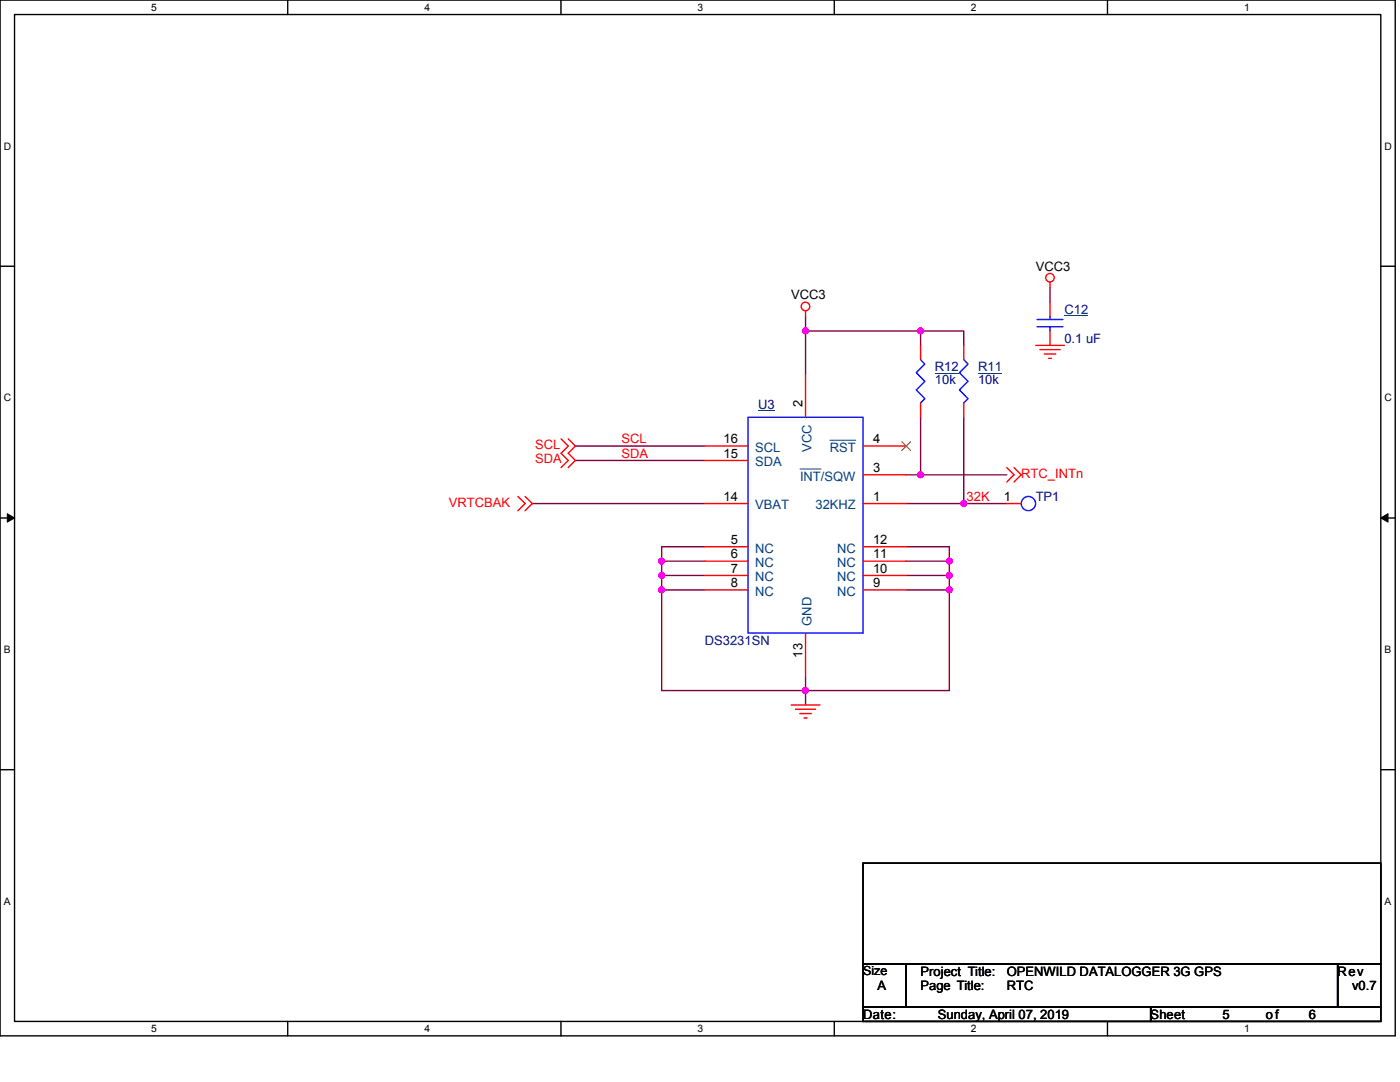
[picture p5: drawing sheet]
<svg xmlns="http://www.w3.org/2000/svg" width="279mm" height="216mm" viewBox="0 0 279 216" stroke-linecap="round" stroke-linejoin="round" font-family="sans-serif">
<path d="M0 0h278.4v206.7h-278.4zM2.9 2.9h272.7v200.9h-272.7z" fill="none" stroke="#000" stroke-width=".28"/>
<g fill="#fff">
<path d="M30.2 .3h1.1v2.3h-1.1z"/>
<path d="M30.2 204.1h1.1v2.3h-1.1z"/>
</g>
<path d="M57.4 0v2.9M57.4 203.8v2.9" fill="none" stroke="#000" stroke-width=".28"/>
<g fill="#fff">
<path d="M84.7 .3h1.1v2.3h-1.1z"/>
<path d="M84.7 204.1h1.1v2.3h-1.1z"/>
</g>
<path d="M112 0v2.9M112 203.8v2.9" fill="none" stroke="#000" stroke-width=".28"/>
<g fill="#fff">
<path d="M139.2 .3h1.2v2.3h-1.2z"/>
<path d="M139.2 204.1h1.2v2.3h-1.2z"/>
</g>
<path d="M166.5 0v2.9M166.5 203.8v2.9" fill="none" stroke="#000" stroke-width=".28"/>
<g fill="#fff">
<path d="M193.8 .3h1.1v2.3h-1.1z"/>
<path d="M193.8 204.1h1.1v2.3h-1.1z"/>
</g>
<path d="M221 0v2.9M221 203.8v2.9" fill="none" stroke="#000" stroke-width=".28"/>
<g fill="#fff">
<path d="M248.3 .3h1.1v2.3h-1.1z"/>
<path d="M248.3 204.1h1.1v2.3h-1.1z"/>
<path d="M.7 28h1.5v2.3h-1.5z"/>
<path d="M276.3 28h1.5v2.3h-1.5z"/>
<path d="M.7 78.2h1.5v2.3h-1.5z"/>
<path d="M276.3 78.2h1.5v2.3h-1.5z"/>
</g>
<path d="M0 53.1h2.9M275.6 53.1h2.8" fill="none" stroke="#000" stroke-width=".28"/>
<g fill="#fff">
<path d="M.7 128.5h1.4v2.2h-1.4z"/>
<path d="M276.3 128.5h1.4v2.2h-1.4z"/>
</g>
<path d="M0 103.4h2.9M275.6 103.4h2.8" fill="none" stroke="#000" stroke-width=".28"/>
<path d="M1.5 102.5l1.4 .9-1.4 .8zM275.6 103.4l1.4-.9v1.7z" fill="#000" stroke="#000" stroke-width=".2"/>
<g fill="#fff">
<path d="M.7 178.7h1.4v2.3h-1.4z"/>
<path d="M276.3 178.7h1.4v2.3h-1.4z"/>
</g>
<path d="M0 153.6h2.9M275.6 153.6h2.8M172.2 172.2h103.4v20.1h-103.4zM172.2 192.3h8.6v8.6h-8.6zM180.8 192.3h86.2v8.6h-86.2zM267 192.3h8.6v8.6h-8.6zM172.2 200.9h57.4v2.9h-57.4zM229.6 200.9h46v2.9h-46z" fill="none" stroke="#000" stroke-width=".28"/>
<g fill="none" stroke="#800040" stroke-width=".28">
<path d="M209.5 57.4v2.9M160.8 63.2v2.8M160.8 66v8.7M160.8 66h22.9M183.7 66v2.9M183.7 66h8.6v2.9M114.8 89h25.9M114.8 91.9h25.9M180.8 94.7h2.9M183.7 94.7h17.2M183.7 83.3v11.4M192.3 83.3v17.2"/>
<path d="M106.2 100.5h34.5M132.1 117.7v20.1h28.7M132.1 114.8v2.9M132.1 114.8h8.6M132.1 117.7h8.6M132.1 112v2.8M132.1 112h8.6M140.7 109.1h-8.6v2.9M180.8 112h8.7M180.8 114.8h8.7M180.8 117.7h8.7M180.8 100.5h11.5"/>
<path d="M180.8 109.1h8.7v2.9M189.5 117.7v20.1h-28.7M189.5 112v2.8M189.5 114.8v2.9M192.3 100.5h8.6M160.8 134.9v2.9M160.8 137.8v2.9"/>
</g>
<g fill="#f0f" stroke="#f0f" stroke-width=".28">
<circle cx="160.7" cy="137.8" r=".57"/>
<circle cx="132" cy="112" r=".57"/>
<circle cx="132" cy="114.8" r=".57"/>
<circle cx="132" cy="117.7" r=".57"/>
<circle cx="189.4" cy="112" r=".57"/>
<circle cx="189.4" cy="114.8" r=".57"/>
<circle cx="189.4" cy="117.7" r=".57"/>
<circle cx="183.7" cy="66" r=".57"/>
<circle cx="160.7" cy="66" r=".57"/>
<circle cx="183.7" cy="94.7" r=".57"/>
<circle cx="192.3" cy="100.5" r=".57"/>
</g>
<g fill="none" stroke="#f00" stroke-width=".28">
<path d="M209.6 56.3v1.1M160.8 62v1.2M160.8 74.7v8.6M183.7 68.9v2.9M192.3 68.9v2.9M206.7 68.9h5.7M207.5 69.8h4.1M208.4 70.6h2.3M209.3 71.5h.5M209.5 60.3v2.9M209.5 66v2.9M103.4 99.1l1.4 1.4-1.4 1.4"/>
<path d="M104.8 99.1l1.4 1.4-1.4 1.4M112 87.6l1.4 1.4-1.4 1.4 1.4 1.5-1.4 1.4M113.4 87.6l1.4 1.4-1.4 1.4 1.4 1.5-1.4 1.4M140.7 91.9h8.6M140.7 89h8.6M172.2 94.7h8.6M172.2 89h8.6M183.7 80.4v2.9M192.3 80.4v2.9M200.9 93.3l1.5 1.4-1.5 1.5M202.4 93.3l1.4 1.4-1.4 1.5M140.7 109.1h8.6"/>
<path d="M140.7 112h8.6M140.7 114.8h8.6M140.7 117.7h8.6M140.7 100.5h8.6M172.2 100.5h8.6M172.2 117.7h8.6M172.2 114.8h8.6M172.2 112h8.6M172.2 109.1h8.6M200.9 100.5h2.9M160.8 126.3v8.6M157.9 140.7h5.7"/>
<path d="M158.7 141.5h4.1M159.6 142.4h2.3M160.5 143.3h.6"/>
<circle cx="209.5" cy="55.4" r=".85"/>
<circle cx="160.8" cy="61.2" r=".85"/>
</g>
<g fill="none" stroke="#00f" stroke-width=".28">
<path d="M183.7 71.8l.9 .8-1.7 1.8 1.7 1.7-1.7 1.7 1.7 1.7-.9 .9M192.3 71.8l.9 .8-1.7 1.8 1.7 1.7-1.7 1.7 1.7 1.7-.9 .9M207 65.2h5.1M207 63.8h5.1M209.5 63.2v.6M209.5 65.2v.8M149.3 83.3h22.9v43h-22.9z"/>
<circle cx="205.2" cy="100.5" r="1.43"/>
</g>
<path d="M186.6 74.5h4.7M195.2 74.5h4.7M212.4 63h4.8M151.3 81.9h3.3" fill="none" stroke="#000080" stroke-width=".2"/>
<path d="M159.7 93.6h4.2M165.6 87.8h5.2" fill="none" stroke="#004080" stroke-width=".2"/>
<path d="M180 88.1l1.7 1.8M181.7 88.1l-1.7 1.8" fill="none" stroke="#804000" stroke-width=".2"/>
<g font-size="2.6">
<text x="157.9" y="59.8">VCC3</text>
<text x="206.7" y="54">VCC3</text>
<text x="160.2" y="81.3" transform="rotate(-90 160.2 81.3)">2</text>
<text x="144.4" y="88.4">16</text>
<text x="174.2" y="88.4">4</text>
<text x="144.4" y="91.3">15</text>
<text x="174.2" y="94.1">3</text>
<text x="144.4" y="99.9">14</text>
<text x="174.2" y="99.9">1</text>
<text x="200.4" y="99.9">1</text>
<text x="145.8" y="108.5">5</text>
<text x="145.8" y="111.4">6</text>
<text x="174.2" y="111.4">11</text>
<text x="174.2" y="108.5">12</text>
<text x="145.8" y="114.2">7</text>
<text x="145.8" y="117.1">8</text>
<text x="174.2" y="117.1">9</text>
<text x="174.2" y="114.2">10</text>
<text x="160.2" y="131.2" transform="rotate(-90 160.2 131.2)">13</text>
<text x="175.1" y="197.5">A</text>
<text x="183.7" y="194.7">Project Title:</text>
<text x="183.7" y="197.5">Page Title:</text>
<text x="200.9" y="194.7">OPENWILD DATALOGGER 3G GPS</text>
<text x="200.9" y="197.5">RTC</text>
<text x="267" y="194.7">Rev</text>
<text x="269.8" y="197.5">v0.7</text>
<text x="172.2" y="203.3">Date:</text>
<text x="187.2" y="203.3">Sunday, April 07, 2019</text>
<text x="229.6" y="203.3">Sheet</text>
<text x="244" y="203.3">5</text>
<text x="252.6" y="203.3">of</text>
<text x="261.2" y="203.3">6</text>
</g>
<g font-size="2.6" fill="#000080">
<text x="212.4" y="62.6">C12</text>
<text x="212.4" y="68.4">0.1 uF</text>
<text x="186.6" y="74.1">R12</text>
<text x="186.6" y="76.7">10k</text>
<text x="195.2" y="74.1">R11</text>
<text x="195.2" y="76.7">10k</text>
<text x="151.3" y="81.6">U3</text>
<text x="206.7" y="99.9">TP1</text>
<text x="140.7" y="128.7">DS3231SN</text>
</g>
<g font-size="2.6" fill="#f00">
<text x="106.8" y="89.6">SCL</text>
<text x="124" y="88.4">SCL</text>
<text x="106.8" y="92.5">SDA</text>
<text x="124" y="91.3">SDA</text>
<text x="203.8" y="95.4">RTC_INTn</text>
<text x="89.6" y="101.1">VRTCBAK</text>
<text x="192.9" y="99.9">32K</text>
</g>
<g font-size="2.6" fill="#004080">
<text x="150.7" y="93">SDA</text>
<text x="150.7" y="90.2">SCL</text>
<text x="159.7" y="95.9">INT/SQW</text>
<text x="162" y="90.2" transform="rotate(-90 162 90.2)">VCC</text>
<text x="165.6" y="90.2">RST</text>
<text x="150.7" y="101.6">VBAT</text>
<text x="162.8" y="101.6">32KHZ</text>
<text x="150.7" y="110.3">NC</text>
<text x="150.7" y="113.1">NC</text>
<text x="167.1" y="113.1">NC</text>
<text x="167.1" y="110.3">NC</text>
<text x="150.7" y="116">NC</text>
<text x="150.7" y="118.9">NC</text>
<text x="167.1" y="118.9">NC</text>
<text x="167.1" y="116">NC</text>
<text x="162" y="124.9" transform="rotate(-90 162 124.9)">GND</text>
</g>
<text font-size="2.5" x="172.2" y="194.6">Size</text>
<g font-size="2">
<text x="30.2" y="2.2">5</text>
<text x="84.7" y="2.2">4</text>
<text x="139.2" y="2.2">3</text>
<text x="193.8" y="2.2">2</text>
<text x="248.3" y="2.2">1</text>
<text x=".7" y="29.8">D</text>
<text x="276.3" y="29.8">D</text>
<text x=".7" y="80.1">C</text>
<text x="276.3" y="80.1">C</text>
<text x=".7" y="130.3">B</text>
<text x="276.3" y="130.3">B</text>
<text x=".7" y="180.5">A</text>
<text x="276.3" y="180.5">A</text>
<text x="30.2" y="206">5</text>
<text x="84.7" y="206">4</text>
<text x="139.2" y="206">3</text>
<text x="193.8" y="206">2</text>
<text x="248.3" y="206">1</text>
</g>
</svg>
